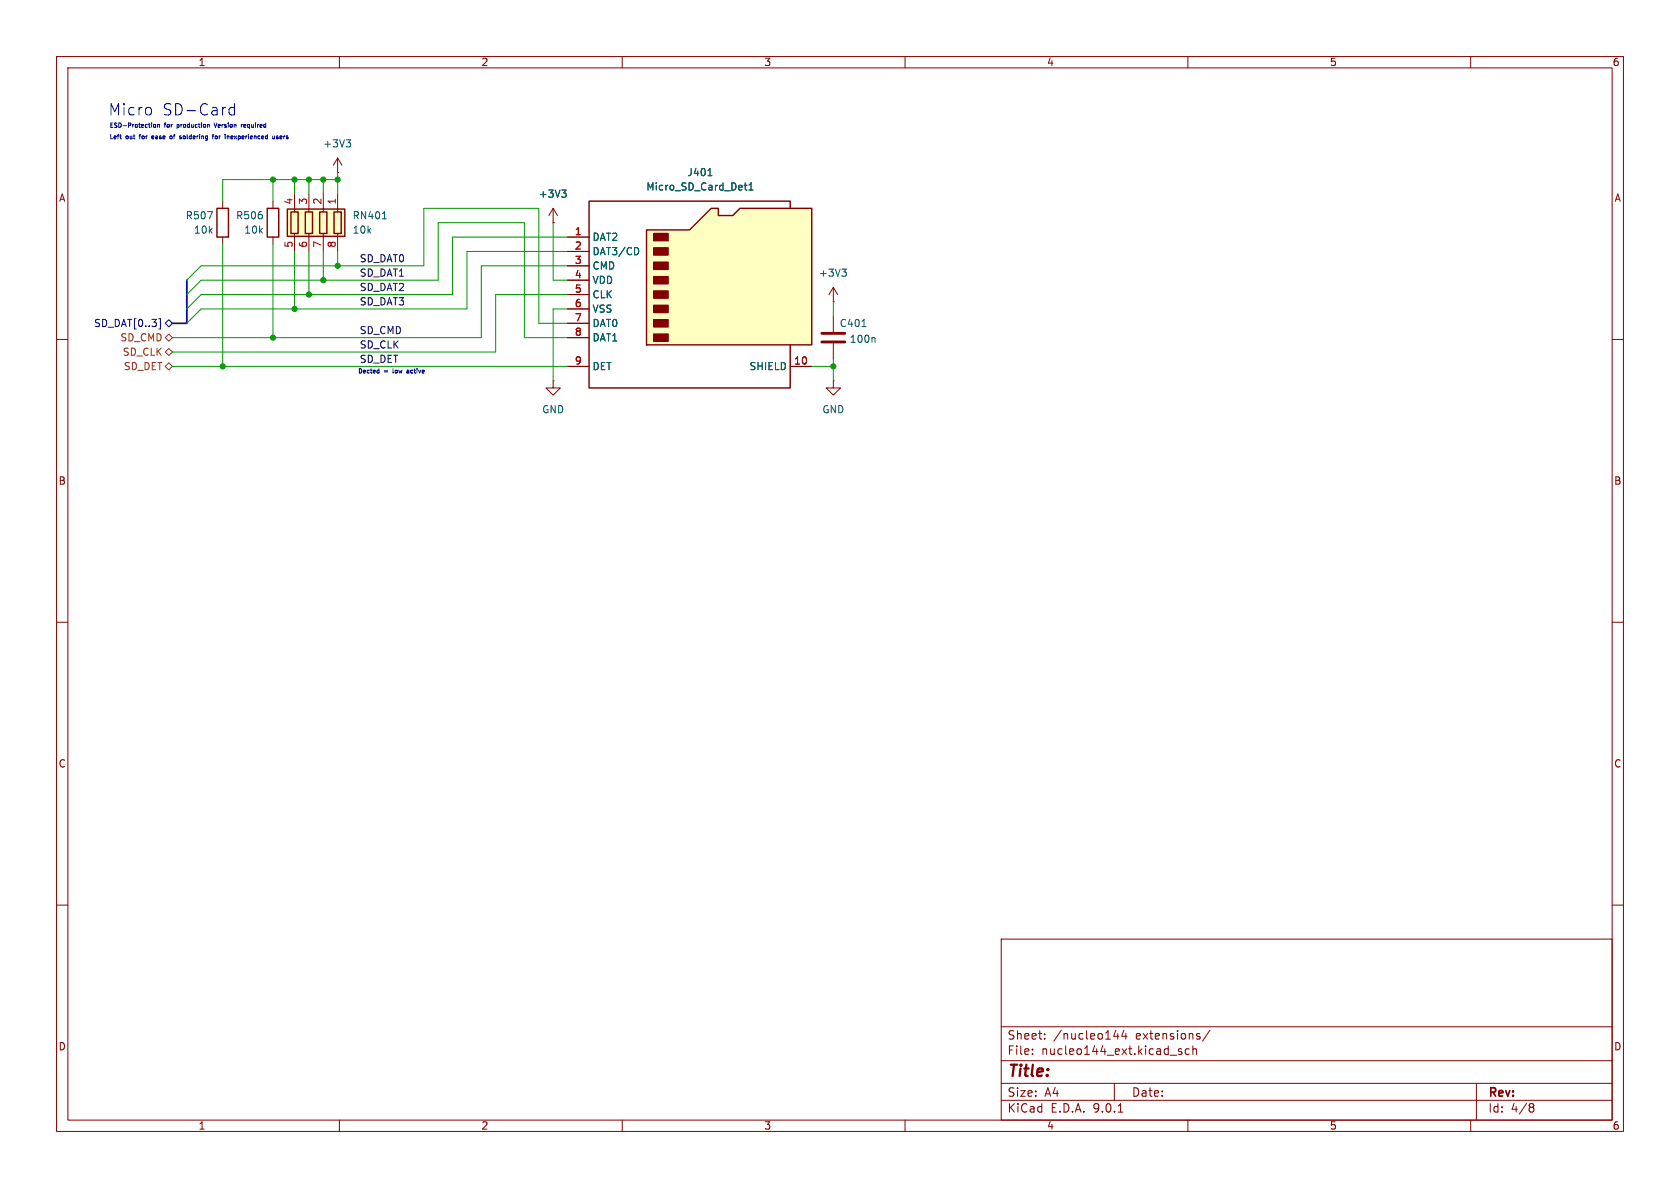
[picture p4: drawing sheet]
(kicad_sch
 (version 20250114)
 (generator "eeschema")
 (generator_version "9.0")
 (paper "A4")
 (lib_symbols
  (symbol "+3V3_1"
   (power)
   (pin_numbers (hide yes))
   (pin_names
    (offset 0) (hide yes)) (exclude_from_sim no) (in_bom yes) (on_board yes)
   (property "Reference" "#PWR" (at 0 -3.81 0) (effects (font (size 1.27 1.27)) (hide yes)))
   (property "Value" "+3V3" (at 0 3.556 0) (effects (font (size 1.27 1.27))))
   (property "Footprint" "" (at 0 0 0) (effects (font (size 1.27 1.27)) (hide yes)))
   (property "Datasheet" "" (at 0 0 0) (effects (font (size 1.27 1.27)) (hide yes)))
   (property "Description" "Power symbol creates a global label with name \"+3V3\"" (at 0 0 0) (effects (font (size 1.27 1.27)) (hide yes)))
   (symbol "+3V3_1_0_1"
    (polyline (pts (xy -0.762 1.27) (xy 0 2.54)) (stroke (width 0) (type default)) (fill (type none)))
    (polyline (pts (xy 0 2.54) (xy 0.762 1.27)) (stroke (width 0) (type default)) (fill (type none)))
    (polyline (pts (xy 0 0) (xy 0 2.54)) (stroke (width 0) (type default)) (fill (type none))))
   (symbol "+3V3_1_1_1"
    (pin power_in line (at 0 0 90) (length 0) (name "~" (effects (font (size 1.27 1.27)))) (number "1" (effects (font (size 1.27 1.27))))))
   (embedded_fonts no))
  (symbol "Connector:Micro_SD_Card_Det1" (exclude_from_sim no) (in_bom yes) (on_board yes)
   (property "Reference" "J" (at -16.51 17.78 0) (effects (font (size 1.27 1.27))))
   (property "Value" "Micro_SD_Card_Det1" (at 16.51 17.78 0) (effects (font (size 1.27 1.27)) (justify right)))
   (property "Footprint" "" (at 52.07 17.78 0) (effects (font (size 1.27 1.27)) (hide yes)))
   (property "Datasheet" "https://datasheet.lcsc.com/lcsc/2110151630_XKB-Connectivity-XKTF-015-N_C381082.pdf" (at 0 2.54 0) (effects (font (size 1.27 1.27)) (hide yes)))
   (property "Description" "Micro SD Card Socket with one card detection pin" (at 0 0 0) (effects (font (size 1.27 1.27)) (hide yes)))
   (symbol "Micro_SD_Card_Det1_0_1"
    (polyline (pts (xy -8.89 -8.89) (xy -8.89 11.43) (xy -1.27 11.43) (xy 2.54 15.24) (xy 3.81 15.24) (xy 3.81 13.97) (xy 6.35 13.97) (xy 7.62 15.24) (xy 20.32 15.24) (xy 20.32 -8.89) (xy -8.89 -8.89)) (stroke (width 0.254) (type default)) (fill (type background)))
    (rectangle (start -7.62 10.795) (end -5.08 9.525) (stroke (width 0.254) (type default)) (fill (type outline)))
    (rectangle (start -7.62 8.255) (end -5.08 6.985) (stroke (width 0.254) (type default)) (fill (type outline)))
    (rectangle (start -7.62 5.715) (end -5.08 4.445) (stroke (width 0.254) (type default)) (fill (type outline)))
    (rectangle (start -7.62 3.175) (end -5.08 1.905) (stroke (width 0.254) (type default)) (fill (type outline)))
    (rectangle (start -7.62 0.635) (end -5.08 -0.635) (stroke (width 0.254) (type default)) (fill (type outline)))
    (rectangle (start -7.62 -1.905) (end -5.08 -3.175) (stroke (width 0.254) (type default)) (fill (type outline)))
    (rectangle (start -7.62 -4.445) (end -5.08 -5.715) (stroke (width 0.254) (type default)) (fill (type outline)))
    (rectangle (start -7.62 -6.985) (end -5.08 -8.255) (stroke (width 0.254) (type default)) (fill (type outline)))
    (polyline (pts (xy 16.51 15.24) (xy 16.51 16.51) (xy -19.05 16.51) (xy -19.05 -16.51) (xy 16.51 -16.51) (xy 16.51 -8.89)) (stroke (width 0.254) (type default)) (fill (type none))))
   (symbol "Micro_SD_Card_Det1_1_1"
    (pin bidirectional line (at -22.86 10.16 0) (length 3.81) (name "DAT2" (effects (font (size 1.27 1.27)))) (number "1" (effects (font (size 1.27 1.27)))))
    (pin bidirectional line (at -22.86 7.62 0) (length 3.81) (name "DAT3/CD" (effects (font (size 1.27 1.27)))) (number "2" (effects (font (size 1.27 1.27)))))
    (pin input line (at -22.86 5.08 0) (length 3.81) (name "CMD" (effects (font (size 1.27 1.27)))) (number "3" (effects (font (size 1.27 1.27)))))
    (pin power_in line (at -22.86 2.54 0) (length 3.81) (name "VDD" (effects (font (size 1.27 1.27)))) (number "4" (effects (font (size 1.27 1.27)))))
    (pin input line (at -22.86 0 0) (length 3.81) (name "CLK" (effects (font (size 1.27 1.27)))) (number "5" (effects (font (size 1.27 1.27)))))
    (pin power_in line (at -22.86 -2.54 0) (length 3.81) (name "VSS" (effects (font (size 1.27 1.27)))) (number "6" (effects (font (size 1.27 1.27)))))
    (pin bidirectional line (at -22.86 -5.08 0) (length 3.81) (name "DAT0" (effects (font (size 1.27 1.27)))) (number "7" (effects (font (size 1.27 1.27)))))
    (pin bidirectional line (at -22.86 -7.62 0) (length 3.81) (name "DAT1" (effects (font (size 1.27 1.27)))) (number "8" (effects (font (size 1.27 1.27)))))
    (pin passive line (at -22.86 -12.7 0) (length 3.81) (name "DET" (effects (font (size 1.27 1.27)))) (number "9" (effects (font (size 1.27 1.27)))))
    (pin passive line (at 20.32 -12.7 180) (length 3.81) (name "SHIELD" (effects (font (size 1.27 1.27)))) (number "10" (effects (font (size 1.27 1.27))))))
   (embedded_fonts no))
  (symbol "Device:C"
   (pin_numbers (hide yes))
   (pin_names
    (offset 0.254)) (exclude_from_sim no) (in_bom yes) (on_board yes)
   (property "Reference" "C" (at 0.635 2.54 0) (effects (font (size 1.27 1.27)) (justify left)))
   (property "Value" "C" (at 0.635 -2.54 0) (effects (font (size 1.27 1.27)) (justify left)))
   (property "Footprint" "" (at 0.9652 -3.81 0) (effects (font (size 1.27 1.27)) (hide yes)))
   (property "Datasheet" "~" (at 0 0 0) (effects (font (size 1.27 1.27)) (hide yes)))
   (property "Description" "Unpolarized capacitor" (at 0 0 0) (effects (font (size 1.27 1.27)) (hide yes)))
   (symbol "C_0_1"
    (polyline (pts (xy -2.032 0.762) (xy 2.032 0.762)) (stroke (width 0.508) (type default)) (fill (type none)))
    (polyline (pts (xy -2.032 -0.762) (xy 2.032 -0.762)) (stroke (width 0.508) (type default)) (fill (type none))))
   (symbol "C_1_1"
    (pin passive line (at 0 3.81 270) (length 2.794) (name "~" (effects (font (size 1.27 1.27)))) (number "1" (effects (font (size 1.27 1.27)))))
    (pin passive line (at 0 -3.81 90) (length 2.794) (name "~" (effects (font (size 1.27 1.27)))) (number "2" (effects (font (size 1.27 1.27))))))
   (embedded_fonts no))
  (symbol "Device:R"
   (pin_numbers (hide yes))
   (pin_names
    (offset 0)) (exclude_from_sim no) (in_bom yes) (on_board yes)
   (property "Reference" "R" (at 2.032 0 90) (effects (font (size 1.27 1.27))))
   (property "Value" "R" (at 0 0 90) (effects (font (size 1.27 1.27))))
   (property "Footprint" "" (at -1.778 0 90) (effects (font (size 1.27 1.27)) (hide yes)))
   (property "Datasheet" "~" (at 0 0 0) (effects (font (size 1.27 1.27)) (hide yes)))
   (property "Description" "Resistor" (at 0 0 0) (effects (font (size 1.27 1.27)) (hide yes)))
   (symbol "R_0_1"
    (rectangle (start -1.016 -2.54) (end 1.016 2.54) (stroke (width 0.254) (type default)) (fill (type none))))
   (symbol "R_1_1"
    (pin passive line (at 0 3.81 270) (length 1.27) (name "~" (effects (font (size 1.27 1.27)))) (number "1" (effects (font (size 1.27 1.27)))))
    (pin passive line (at 0 -3.81 90) (length 1.27) (name "~" (effects (font (size 1.27 1.27)))) (number "2" (effects (font (size 1.27 1.27))))))
   (embedded_fonts no))
  (symbol "Device:R_Pack04"
   (pin_names
    (offset 0) (hide yes)) (exclude_from_sim no) (in_bom yes) (on_board yes)
   (property "Reference" "RN" (at -7.62 0 90) (effects (font (size 1.27 1.27))))
   (property "Value" "R_Pack04" (at 5.08 0 90) (effects (font (size 1.27 1.27))))
   (property "Footprint" "" (at 6.985 0 90) (effects (font (size 1.27 1.27)) (hide yes)))
   (property "Datasheet" "~" (at 0 0 0) (effects (font (size 1.27 1.27)) (hide yes)))
   (property "Description" "4 resistor network, parallel topology" (at 0 0 0) (effects (font (size 1.27 1.27)) (hide yes)))
   (symbol "R_Pack04_0_1"
    (rectangle (start -6.35 -2.413) (end 3.81 2.413) (stroke (width 0.254) (type default)) (fill (type background)))
    (rectangle (start -5.715 1.905) (end -4.445 -1.905) (stroke (width 0.254) (type default)) (fill (type none)))
    (polyline (pts (xy -5.08 1.905) (xy -5.08 2.54)) (stroke (width 0) (type default)) (fill (type none)))
    (polyline (pts (xy -5.08 -2.54) (xy -5.08 -1.905)) (stroke (width 0) (type default)) (fill (type none)))
    (rectangle (start -3.175 1.905) (end -1.905 -1.905) (stroke (width 0.254) (type default)) (fill (type none)))
    (polyline (pts (xy -2.54 1.905) (xy -2.54 2.54)) (stroke (width 0) (type default)) (fill (type none)))
    (polyline (pts (xy -2.54 -2.54) (xy -2.54 -1.905)) (stroke (width 0) (type default)) (fill (type none)))
    (rectangle (start -0.635 1.905) (end 0.635 -1.905) (stroke (width 0.254) (type default)) (fill (type none)))
    (polyline (pts (xy 0 1.905) (xy 0 2.54)) (stroke (width 0) (type default)) (fill (type none)))
    (polyline (pts (xy 0 -2.54) (xy 0 -1.905)) (stroke (width 0) (type default)) (fill (type none)))
    (rectangle (start 1.905 1.905) (end 3.175 -1.905) (stroke (width 0.254) (type default)) (fill (type none)))
    (polyline (pts (xy 2.54 1.905) (xy 2.54 2.54)) (stroke (width 0) (type default)) (fill (type none)))
    (polyline (pts (xy 2.54 -2.54) (xy 2.54 -1.905)) (stroke (width 0) (type default)) (fill (type none))))
   (symbol "R_Pack04_1_1"
    (pin passive line (at -5.08 5.08 270) (length 2.54) (name "R1.2" (effects (font (size 1.27 1.27)))) (number "8" (effects (font (size 1.27 1.27)))))
    (pin passive line (at -5.08 -5.08 90) (length 2.54) (name "R1.1" (effects (font (size 1.27 1.27)))) (number "1" (effects (font (size 1.27 1.27)))))
    (pin passive line (at -2.54 5.08 270) (length 2.54) (name "R2.2" (effects (font (size 1.27 1.27)))) (number "7" (effects (font (size 1.27 1.27)))))
    (pin passive line (at -2.54 -5.08 90) (length 2.54) (name "R2.1" (effects (font (size 1.27 1.27)))) (number "2" (effects (font (size 1.27 1.27)))))
    (pin passive line (at 0 5.08 270) (length 2.54) (name "R3.2" (effects (font (size 1.27 1.27)))) (number "6" (effects (font (size 1.27 1.27)))))
    (pin passive line (at 0 -5.08 90) (length 2.54) (name "R3.1" (effects (font (size 1.27 1.27)))) (number "3" (effects (font (size 1.27 1.27)))))
    (pin passive line (at 2.54 5.08 270) (length 2.54) (name "R4.2" (effects (font (size 1.27 1.27)))) (number "5" (effects (font (size 1.27 1.27)))))
    (pin passive line (at 2.54 -5.08 90) (length 2.54) (name "R4.1" (effects (font (size 1.27 1.27)))) (number "4" (effects (font (size 1.27 1.27))))))
   (embedded_fonts no))
  (symbol "GND_1"
   (power)
   (pin_numbers (hide yes))
   (pin_names
    (offset 0) (hide yes)) (exclude_from_sim no) (in_bom yes) (on_board yes)
   (property "Reference" "#PWR" (at 0 -6.35 0) (effects (font (size 1.27 1.27)) (hide yes)))
   (property "Value" "GND" (at 0 -3.81 0) (effects (font (size 1.27 1.27))))
   (property "Footprint" "" (at 0 0 0) (effects (font (size 1.27 1.27)) (hide yes)))
   (property "Datasheet" "" (at 0 0 0) (effects (font (size 1.27 1.27)) (hide yes)))
   (property "Description" "Power symbol creates a global label with name \"GND\" , ground" (at 0 0 0) (effects (font (size 1.27 1.27)) (hide yes)))
   (symbol "GND_1_0_1"
    (polyline (pts (xy 0 0) (xy 0 -1.27) (xy 1.27 -1.27) (xy 0 -2.54) (xy -1.27 -1.27) (xy 0 -1.27)) (stroke (width 0) (type default)) (fill (type none))))
   (symbol "GND_1_1_1"
    (pin power_in line (at 0 0 270) (length 0) (name "~" (effects (font (size 1.27 1.27)))) (number "1" (effects (font (size 1.27 1.27))))))
   (embedded_fonts no)))
 (text "ESD-Protection for production Version required"
  (exclude_from_sim no)
  (at 19.304 22.86 0)
  (effects (font (size 0.762 0.762)) (justify left bottom)))
 (text "Left out for ease of soldering for inexperienced users"
  (exclude_from_sim no)
  (at 19.304 24.892 0)
  (effects (font (size 0.762 0.762)) (justify left bottom)))
 (text "Micro SD-Card"
  (exclude_from_sim no)
  (at 19.05 20.828 0)
  (effects (font (size 2 2)) (justify left bottom)))
 (text "Dected = low active"
  (exclude_from_sim no)
  (at 63.246 66.294 0)
  (effects (font (size 0.762 0.762)) (justify left bottom)))
 (junction
  (at 147.32 64.77)
  (diameter 0)
  (color 0 0 0 0))
 (junction
  (at 54.61 31.75)
  (diameter 0)
  (color 0 0 0 0))
 (junction
  (at 59.69 31.75)
  (diameter 0)
  (color 0 0 0 0))
 (junction
  (at 48.26 59.69)
  (diameter 0)
  (color 0 0 0 0))
 (junction
  (at 52.07 31.75)
  (diameter 0)
  (color 0 0 0 0))
 (junction
  (at 52.07 54.61)
  (diameter 0)
  (color 0 0 0 0))
 (junction
  (at 48.26 31.75)
  (diameter 0)
  (color 0 0 0 0))
 (junction
  (at 59.69 46.99)
  (diameter 0)
  (color 0 0 0 0))
 (junction
  (at 57.15 49.53)
  (diameter 0)
  (color 0 0 0 0))
 (junction
  (at 54.61 52.07)
  (diameter 0)
  (color 0 0 0 0))
 (junction
  (at 57.15 31.75)
  (diameter 0)
  (color 0 0 0 0))
 (junction
  (at 39.37 64.77)
  (diameter 0)
  (color 0 0 0 0))
 (bus_entry
  (at 35.56 46.99)
  (size -2.54 2.54)
  (stroke (width 0) (type default)))
 (bus_entry
  (at 35.56 49.53)
  (size -2.54 2.54)
  (stroke (width 0) (type default)))
 (bus_entry
  (at 35.56 54.61)
  (size -2.54 2.54)
  (stroke (width 0) (type default)))
 (bus_entry
  (at 35.56 52.07)
  (size -2.54 2.54)
  (stroke (width 0) (type default)))
 (wire
  (pts (xy 147.32 64.77) (xy 147.32 67.31))
  (stroke (width 0) (type default)))
 (wire
  (pts (xy 48.26 59.69) (xy 85.09 59.69))
  (stroke (width 0) (type default)))
 (wire
  (pts (xy 57.15 49.53) (xy 77.47 49.53))
  (stroke (width 0) (type default)))
 (wire
  (pts (xy 35.56 54.61) (xy 52.07 54.61))
  (stroke (width 0) (type default)))
 (wire
  (pts (xy 85.09 59.69) (xy 85.09 46.99))
  (stroke (width 0) (type default)))
 (bus
  (pts (xy 33.02 57.15) (xy 30.48 57.15))
  (stroke (width 0) (type default)))
 (wire
  (pts (xy 97.79 54.61) (xy 97.79 67.31))
  (stroke (width 0) (type default)))
 (bus
  (pts (xy 33.02 54.61) (xy 33.02 57.15))
  (stroke (width 0) (type default)))
 (wire
  (pts (xy 54.61 52.07) (xy 80.01 52.07))
  (stroke (width 0) (type default)))
 (wire
  (pts (xy 39.37 43.18) (xy 39.37 64.77))
  (stroke (width 0) (type default)))
 (wire
  (pts (xy 97.79 54.61) (xy 100.33 54.61))
  (stroke (width 0) (type default)))
 (wire
  (pts (xy 80.01 41.91) (xy 100.33 41.91))
  (stroke (width 0) (type default)))
 (wire
  (pts (xy 52.07 44.45) (xy 52.07 54.61))
  (stroke (width 0) (type default)))
 (wire
  (pts (xy 95.25 57.15) (xy 100.33 57.15))
  (stroke (width 0) (type default)))
 (wire
  (pts (xy 54.61 31.75) (xy 52.07 31.75))
  (stroke (width 0) (type default)))
 (wire
  (pts (xy 35.56 46.99) (xy 59.69 46.99))
  (stroke (width 0) (type default)))
 (wire
  (pts (xy 57.15 31.75) (xy 57.15 34.29))
  (stroke (width 0) (type default)))
 (wire
  (pts (xy 92.71 39.37) (xy 77.47 39.37))
  (stroke (width 0) (type default)))
 (wire
  (pts (xy 39.37 35.56) (xy 39.37 31.75))
  (stroke (width 0) (type default)))
 (wire
  (pts (xy 82.55 54.61) (xy 82.55 44.45))
  (stroke (width 0) (type default)))
 (bus
  (pts (xy 33.02 49.53) (xy 33.02 52.07))
  (stroke (width 0) (type default)))
 (wire
  (pts (xy 39.37 64.77) (xy 100.33 64.77))
  (stroke (width 0) (type default)))
 (wire
  (pts (xy 85.09 46.99) (xy 100.33 46.99))
  (stroke (width 0) (type default)))
 (wire
  (pts (xy 59.69 31.75) (xy 59.69 34.29))
  (stroke (width 0) (type default)))
 (wire
  (pts (xy 97.79 49.53) (xy 97.79 39.37))
  (stroke (width 0) (type default)))
 (wire
  (pts (xy 87.63 52.07) (xy 100.33 52.07))
  (stroke (width 0) (type default)))
 (wire
  (pts (xy 35.56 52.07) (xy 54.61 52.07))
  (stroke (width 0) (type default)))
 (wire
  (pts (xy 30.48 62.23) (xy 87.63 62.23))
  (stroke (width 0) (type default)))
 (wire
  (pts (xy 52.07 31.75) (xy 52.07 34.29))
  (stroke (width 0) (type default)))
 (wire
  (pts (xy 87.63 62.23) (xy 87.63 52.07))
  (stroke (width 0) (type default)))
 (wire
  (pts (xy 39.37 31.75) (xy 48.26 31.75))
  (stroke (width 0) (type default)))
 (bus
  (pts (xy 33.02 52.07) (xy 33.02 54.61))
  (stroke (width 0) (type default)))
 (wire
  (pts (xy 95.25 36.83) (xy 74.93 36.83))
  (stroke (width 0) (type default)))
 (wire
  (pts (xy 97.79 49.53) (xy 100.33 49.53))
  (stroke (width 0) (type default)))
 (wire
  (pts (xy 80.01 52.07) (xy 80.01 41.91))
  (stroke (width 0) (type default)))
 (wire
  (pts (xy 39.37 64.77) (xy 30.48 64.77))
  (stroke (width 0) (type default)))
 (wire
  (pts (xy 52.07 54.61) (xy 82.55 54.61))
  (stroke (width 0) (type default)))
 (wire
  (pts (xy 57.15 31.75) (xy 54.61 31.75))
  (stroke (width 0) (type default)))
 (wire
  (pts (xy 59.69 46.99) (xy 74.93 46.99))
  (stroke (width 0) (type default)))
 (wire
  (pts (xy 77.47 39.37) (xy 77.47 49.53))
  (stroke (width 0) (type default)))
 (wire
  (pts (xy 92.71 59.69) (xy 92.71 39.37))
  (stroke (width 0) (type default)))
 (wire
  (pts (xy 59.69 31.75) (xy 57.15 31.75))
  (stroke (width 0) (type default)))
 (wire
  (pts (xy 54.61 44.45) (xy 54.61 52.07))
  (stroke (width 0) (type default)))
 (wire
  (pts (xy 48.26 31.75) (xy 52.07 31.75))
  (stroke (width 0) (type default)))
 (wire
  (pts (xy 54.61 31.75) (xy 54.61 34.29))
  (stroke (width 0) (type default)))
 (wire
  (pts (xy 59.69 30.48) (xy 59.69 31.75))
  (stroke (width 0) (type default)))
 (wire
  (pts (xy 82.55 44.45) (xy 100.33 44.45))
  (stroke (width 0) (type default)))
 (wire
  (pts (xy 48.26 31.75) (xy 48.26 35.56))
  (stroke (width 0) (type default)))
 (wire
  (pts (xy 48.26 59.69) (xy 30.48 59.69))
  (stroke (width 0) (type default)))
 (wire
  (pts (xy 57.15 44.45) (xy 57.15 49.53))
  (stroke (width 0) (type default)))
 (wire
  (pts (xy 95.25 57.15) (xy 95.25 36.83))
  (stroke (width 0) (type default)))
 (wire
  (pts (xy 74.93 36.83) (xy 74.93 46.99))
  (stroke (width 0) (type default)))
 (wire
  (pts (xy 35.56 49.53) (xy 57.15 49.53))
  (stroke (width 0) (type default)))
 (wire
  (pts (xy 92.71 59.69) (xy 100.33 59.69))
  (stroke (width 0) (type default)))
 (wire
  (pts (xy 147.32 53.34) (xy 147.32 55.88))
  (stroke (width 0) (type default)))
 (wire
  (pts (xy 59.69 46.99) (xy 59.69 44.45))
  (stroke (width 0) (type default)))
 (wire
  (pts (xy 147.32 63.5) (xy 147.32 64.77))
  (stroke (width 0) (type default)))
 (wire
  (pts (xy 48.26 43.18) (xy 48.26 59.69))
  (stroke (width 0) (type default)))
 (wire
  (pts (xy 143.51 64.77) (xy 147.32 64.77))
  (stroke (width 0) (type default)))
 (label "SD_DAT2"
  (at 63.5 52.07 0)
  (effects (font (size 1.27 1.27)) (justify left bottom)))
 (label "SD_CMD"
  (at 63.5 59.69 0)
  (effects (font (size 1.27 1.27)) (justify left bottom)))
 (label "SD_DAT0"
  (at 63.5 46.99 0)
  (effects (font (size 1.27 1.27)) (justify left bottom)))
 (label "SD_DAT1"
  (at 63.5 49.53 0)
  (effects (font (size 1.27 1.27)) (justify left bottom)))
 (label "SD_CLK"
  (at 63.5 62.23 0)
  (effects (font (size 1.27 1.27)) (justify left bottom)))
 (label "SD_DET"
  (at 63.5 64.77 0)
  (effects (font (size 1.27 1.27)) (justify left bottom)))
 (label "SD_DAT3"
  (at 63.5 54.61 0)
  (effects (font (size 1.27 1.27)) (justify left bottom)))
 (hierarchical_label "SD_CMD"
  (shape bidirectional)
  (at 30.48 59.69 180)
  (effects (font (size 1.27 1.27)) (justify right)))
 (hierarchical_label "SD_CLK"
  (shape bidirectional)
  (at 30.48 62.23 180)
  (effects (font (size 1.27 1.27)) (justify right)))
 (hierarchical_label "SD_DAT[0..3]"
  (shape bidirectional)
  (at 30.48 57.15 180)
  (effects (font (size 1.27 1.27)) (justify right)))
 (hierarchical_label "SD_DET"
  (shape bidirectional)
  (at 30.48 64.77 180)
  (effects (font (size 1.27 1.27)) (justify right)))
 (symbol
  (lib_id "Device:C")
  (at 147.32 59.69 0)
  (unit 1)
  (exclude_from_sim no)
  (in_bom yes)
  (on_board yes)
  (dnp no)
  (property "Reference" "C401" (at 148.336 57.15 0) (effects (font (size 1.27 1.27)) (justify left)))
  (property "Value" "100n" (at 150.114 59.944 0) (effects (font (size 1.27 1.27)) (justify left)))
  (property "Footprint" "Capacitor_SMD:C_0805_2012Metric_Pad1.18x1.45mm_HandSolder" (at 148.2852 63.5 0) (effects (font (size 1.27 1.27)) (hide yes)))
  (property "Datasheet" "~" (at 147.32 59.69 0) (effects (font (size 1.27 1.27)) (hide yes)))
  (property "Description" "Unpolarized capacitor" (at 147.32 59.69 0) (effects (font (size 1.27 1.27)) (hide yes)))
  (property "Manufacturer" "Kemet" (at 147.32 59.69 0) (effects (font (size 1.27 1.27)) (hide yes)))
  (property "Part Number" "C0805C104K5RACTU" (at 147.32 59.69 0) (effects (font (size 1.27 1.27)) (hide yes)))
  (pin "1")
  (pin "2"))
 (symbol
  (lib_id "Device:R_Pack04")
  (at 54.61 39.37 180)
  (unit 1)
  (exclude_from_sim no)
  (in_bom yes)
  (on_board yes)
  (dnp no)
  (property "Reference" "RN401" (at 62.23 38.0999 0) (effects (font (size 1.27 1.27)) (justify right)))
  (property "Value" "10k" (at 62.23 40.6399 0) (effects (font (size 1.27 1.27)) (justify right)))
  (property "Footprint" "Resistor_SMD:R_Array_Convex_4x0603" (at 47.625 39.37 90) (effects (font (size 1.27 1.27)) (hide yes)))
  (property "Datasheet" "~" (at 54.61 39.37 0) (effects (font (size 1.27 1.27)) (hide yes)))
  (property "Description" "4 resistor network, parallel topology" (at 54.61 39.37 0) (effects (font (size 1.27 1.27)) (hide yes)))
  (property "Manufacturer" "Panasonic Electronic Components" (at 54.61 39.37 0) (effects (font (size 1.27 1.27)) (hide yes)))
  (property "Part Number" "EXB-38V103JV" (at 54.61 39.37 0) (effects (font (size 1.27 1.27)) (hide yes)))
  (pin "5")
  (pin "4")
  (pin "7")
  (pin "3")
  (pin "2")
  (pin "1")
  (pin "8")
  (pin "6"))
 (symbol
  (lib_id "Device:R")
  (at 39.37 39.37 0)
  (mirror y)
  (unit 1)
  (exclude_from_sim no)
  (in_bom yes)
  (on_board yes)
  (dnp no)
  (property "Reference" "R507" (at 37.846 38.1 0) (effects (font (size 1.27 1.27)) (justify left)))
  (property "Value" "10k" (at 37.846 40.64 0) (effects (font (size 1.27 1.27)) (justify left)))
  (property "Footprint" "Resistor_SMD:R_0805_2012Metric_Pad1.20x1.40mm_HandSolder" (at 41.148 39.37 90) (effects (font (size 1.27 1.27)) (hide yes)))
  (property "Datasheet" "~" (at 39.37 39.37 0) (effects (font (size 1.27 1.27)) (hide yes)))
  (property "Description" "Resistor" (at 39.37 39.37 0) (effects (font (size 1.27 1.27)) (hide yes)))
  (property "Manufacturer" "Yageo" (at 39.37 39.37 0) (effects (font (size 1.27 1.27)) (hide yes)))
  (property "Part Number" "RC0603FR-0710KL" (at 39.37 39.37 0) (effects (font (size 1.27 1.27)) (hide yes)))
  (property "Var" "Assembly Full(+!) Partial(+!)" (at 39.37 39.37 0) (effects (font (size 1.27 1.27)) (hide yes)))
  (pin "2")
  (pin "1"))
 (symbol
  (lib_name "+3V3_1")
  (lib_id "power:+3V3")
  (at 59.69 30.48 0)
  (mirror y)
  (unit 1)
  (exclude_from_sim no)
  (in_bom yes)
  (on_board yes)
  (dnp no)
  (fields_autoplaced yes)
  (property "Reference" "#PWR0401" (at 59.69 34.29 0) (effects (font (size 1.27 1.27)) (hide yes)))
  (property "Value" "+3V3" (at 59.69 25.4 0) (effects (font (size 1.27 1.27))))
  (property "Footprint" "" (at 59.69 30.48 0) (effects (font (size 1.27 1.27)) (hide yes)))
  (property "Datasheet" "" (at 59.69 30.48 0) (effects (font (size 1.27 1.27)) (hide yes)))
  (property "Description" "Power symbol creates a global label with name \"+3V3\"" (at 59.69 30.48 0) (effects (font (size 1.27 1.27)) (hide yes)))
  (pin "1"))
 (symbol
  (lib_name "+3V3_1")
  (lib_id "power:+3V3")
  (at 97.79 39.37 0)
  (unit 1)
  (exclude_from_sim no)
  (in_bom yes)
  (on_board yes)
  (dnp no)
  (fields_autoplaced yes)
  (property "Reference" "#PWR0402" (at 97.79 43.18 0) (effects (font (size 1.27 1.27)) (hide yes)))
  (property "Value" "+3V3" (at 97.79 34.29 0) (effects (font (size 1.27 1.27))))
  (property "Footprint" "" (at 97.79 39.37 0) (effects (font (size 1.27 1.27)) (hide yes)))
  (property "Datasheet" "" (at 97.79 39.37 0) (effects (font (size 1.27 1.27)) (hide yes)))
  (property "Description" "Power symbol creates a global label with name \"+3V3\"" (at 97.79 39.37 0) (effects (font (size 1.27 1.27)) (hide yes)))
  (pin "1"))
 (symbol
  (lib_name "+3V3_1")
  (lib_id "power:+3V3")
  (at 147.32 53.34 0)
  (unit 1)
  (exclude_from_sim no)
  (in_bom yes)
  (on_board yes)
  (dnp no)
  (fields_autoplaced yes)
  (property "Reference" "#PWR0404" (at 147.32 57.15 0) (effects (font (size 1.27 1.27)) (hide yes)))
  (property "Value" "+3V3" (at 147.32 48.26 0) (effects (font (size 1.27 1.27))))
  (property "Footprint" "" (at 147.32 53.34 0) (effects (font (size 1.27 1.27)) (hide yes)))
  (property "Datasheet" "" (at 147.32 53.34 0) (effects (font (size 1.27 1.27)) (hide yes)))
  (property "Description" "Power symbol creates a global label with name \"+3V3\"" (at 147.32 53.34 0) (effects (font (size 1.27 1.27)) (hide yes)))
  (pin "1"))
 (symbol
  (lib_name "GND_1")
  (lib_id "power:GND")
  (at 97.79 67.31 0)
  (unit 1)
  (exclude_from_sim no)
  (in_bom yes)
  (on_board yes)
  (dnp no)
  (fields_autoplaced yes)
  (property "Reference" "#PWR0403" (at 97.79 73.66 0) (effects (font (size 1.27 1.27)) (hide yes)))
  (property "Value" "GND" (at 97.79 72.39 0) (effects (font (size 1.27 1.27))))
  (property "Footprint" "" (at 97.79 67.31 0) (effects (font (size 1.27 1.27)) (hide yes)))
  (property "Datasheet" "" (at 97.79 67.31 0) (effects (font (size 1.27 1.27)) (hide yes)))
  (property "Description" "Power symbol creates a global label with name \"GND\" , ground" (at 97.79 67.31 0) (effects (font (size 1.27 1.27)) (hide yes)))
  (pin "1"))
 (symbol
  (lib_name "GND_1")
  (lib_id "power:GND")
  (at 147.32 67.31 0)
  (unit 1)
  (exclude_from_sim no)
  (in_bom yes)
  (on_board yes)
  (dnp no)
  (fields_autoplaced yes)
  (property "Reference" "#PWR0405" (at 147.32 73.66 0) (effects (font (size 1.27 1.27)) (hide yes)))
  (property "Value" "GND" (at 147.32 72.39 0) (effects (font (size 1.27 1.27))))
  (property "Footprint" "" (at 147.32 67.31 0) (effects (font (size 1.27 1.27)) (hide yes)))
  (property "Datasheet" "" (at 147.32 67.31 0) (effects (font (size 1.27 1.27)) (hide yes)))
  (property "Description" "Power symbol creates a global label with name \"GND\" , ground" (at 147.32 67.31 0) (effects (font (size 1.27 1.27)) (hide yes)))
  (pin "1"))
 (symbol
  (lib_id "Connector:Micro_SD_Card_Det1")
  (at 123.19 52.07 0)
  (unit 1)
  (exclude_from_sim no)
  (in_bom yes)
  (on_board yes)
  (dnp no)
  (fields_autoplaced yes)
  (property "Reference" "J401" (at 123.825 30.48 0) (effects (font (size 1.27 1.27))))
  (property "Value" "Micro_SD_Card_Det1" (at 123.825 33.02 0) (effects (font (size 1.27 1.27))))
  (property "Footprint" "Connector_Card:microSD_HC_Hirose_DM3AT-SF-PEJM5" (at 175.26 34.29 0) (effects (font (size 1.27 1.27)) (hide yes)))
  (property "Datasheet" "https://datasheet.lcsc.com/lcsc/2110151630_XKB-Connectivity-XKTF-015-N_C381082.pdf" (at 123.19 49.53 0) (effects (font (size 1.27 1.27)) (hide yes)))
  (property "Description" "Micro SD Card Socket with one card detection pin" (at 123.19 52.07 0) (effects (font (size 1.27 1.27)) (hide yes)))
  (property "Part Number" "DM3AT-SF-PEJM5" (at 123.19 52.07 0) (effects (font (size 1.27 1.27)) (hide yes)))
  (property "Manufacturer" "Hirose Electric Co Ltd" (at 123.19 52.07 0) (effects (font (size 1.27 1.27)) (hide yes)))
  (pin "10")
  (pin "9")
  (pin "8")
  (pin "1")
  (pin "2")
  (pin "3")
  (pin "4")
  (pin "5")
  (pin "6")
  (pin "7"))
 (symbol
  (lib_id "Device:R")
  (at 48.26 39.37 0)
  (mirror y)
  (unit 1)
  (exclude_from_sim no)
  (in_bom yes)
  (on_board yes)
  (dnp no)
  (property "Reference" "R506" (at 46.736 38.1 0) (effects (font (size 1.27 1.27)) (justify left)))
  (property "Value" "10k" (at 46.736 40.64 0) (effects (font (size 1.27 1.27)) (justify left)))
  (property "Footprint" "Resistor_SMD:R_0805_2012Metric_Pad1.20x1.40mm_HandSolder" (at 50.038 39.37 90) (effects (font (size 1.27 1.27)) (hide yes)))
  (property "Datasheet" "~" (at 48.26 39.37 0) (effects (font (size 1.27 1.27)) (hide yes)))
  (property "Description" "Resistor" (at 48.26 39.37 0) (effects (font (size 1.27 1.27)) (hide yes)))
  (property "Manufacturer" "Yageo" (at 48.26 39.37 0) (effects (font (size 1.27 1.27)) (hide yes)))
  (property "Part Number" "RC0603FR-0710KL" (at 48.26 39.37 0) (effects (font (size 1.27 1.27)) (hide yes)))
  (property "Var" "Assembly Full(+!) Partial(+!)" (at 48.26 39.37 0) (effects (font (size 1.27 1.27)) (hide yes)))
  (pin "2")
  (pin "1")))
